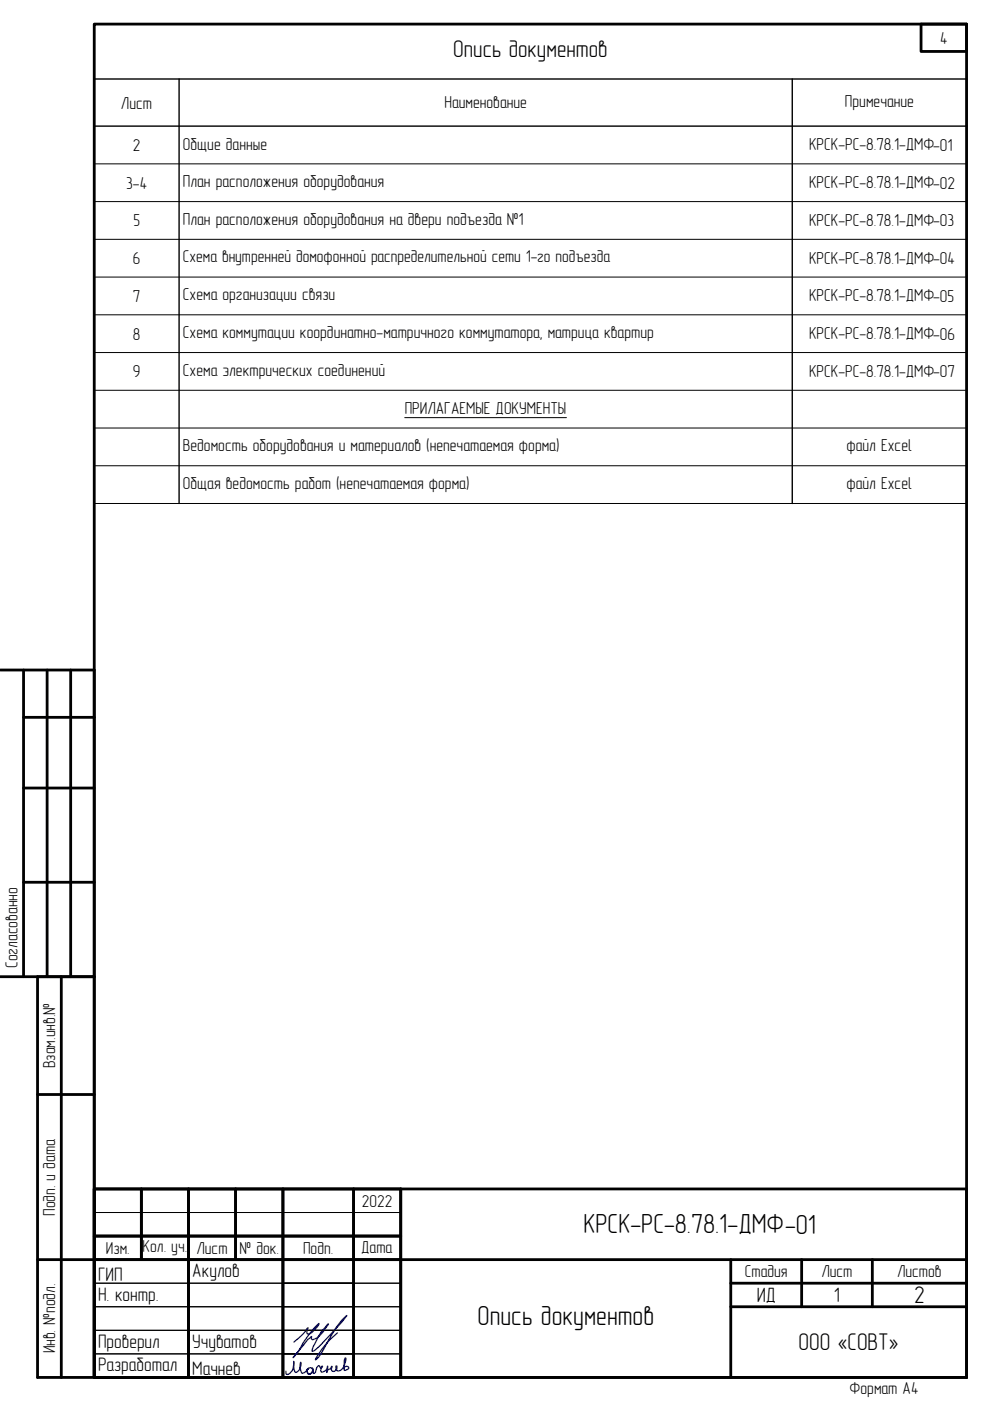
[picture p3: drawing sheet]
<svg xmlns="http://www.w3.org/2000/svg" width="210mm" height="297mm" viewBox="0 0 210 297" stroke-linecap="round" stroke-linejoin="round" font-family="sans-serif">
<g fill="none" stroke="#000" stroke-width=".59">
<path d="M20 5.1h184.9v286.9h-184.9zM0 142.1h20v65h-20M5 142.1v65M5 152.1h15M10 142.1v65M15 142.1v65M5 167.1h15M5 187.1h15M8 207.1h12v84.9h-12zM13 207.1v84.9M8 232.1h12M20 252.1h184.9v39.9h-184.9z"/>
<path d="M30 252.1v15M40 252.1v39.9M50 252.1v15M60 252.1v39.9M75 252.1v39.9M85 252.1v39.9M8 267.1h196.9M20 262.1h65M154.9 272.1h50M154.9 277.1h50M154.9 267.1v24.9M170 267.1v10"/>
<path d="M185 267.1v10"/>
</g>
<path d="M20 252.1h65v39.9h-65zM30 252.1v15M40 252.1v39.9M50 252.1v15M60 252.1v39.9M75 252.1v39.9M20 262.1h65M20 267.1h65" fill="none" stroke="#000" stroke-width=".59"/>
<path d="M20 257.1h65M20 277.1h65M20 272.1h65M20 282.1h65M20 287h65" fill="none" stroke="#000" stroke-width=".21"/>
<!-- layer: 0 -->
<path d="M60 267.1h15v5h-15zM60 272.1h15v5h-15zM60 287h15v5h-15zM60 282.1h15v4.9h-15z" fill="none" stroke="#000" stroke-width=".25"/>
<path d="M71.5 282.6a19.2 19.2 0 0 0-4.5 5.3v.4a5.6 5.6 0 0 0 1.7-2.3 20.9 20.9 0 0 1 4.5-6.8l.3-.2a64.7 64.7 0 0 1-7 7.5h-.3a12.4 12.4 0 0 1 3.4-5.8 7.5 7.5 0 0 1-3.1 3.3h-.2l-.3-.2v-.4l-.7 .6-3.2 3.9 1.1-1.4a17.5 17.5 0 0 1 4.4-5.9 4.4 4.4 0 0 1-2.2 2.3l-.3-.3 .2-1.1a13 13 0 0 1-3 3.1M73.2 289.8l.2-.1a.39 .39 0 0 1 .6 .4l-.6 .4-.3 .1-.2-.2 .1-1.9 .3-.6a3.2 3.2 0 0 1-1.2 2.7l-.4 .1a.71 .71 0 0 1-.4-1.1 .69 .69 0 0 1-.1 .9 .69 .69 0 0 1-.9 0l-.1-.4 .2-.4v.3l-.8 .4-.3 .6 .2-1.4a1.28 1.28 0 0 1-1.3 1.3l-.2-.3 .2-.8 .2-.1-.1 .2-.3 .2-.3-.5a.66 .66 0 0 0-.6 .7l-.2 .6-.4 .3a1 1 0 0 1-.2-1.1 .81 .81 0 0 1-.1 .9 .81 .81 0 0 1-1 .2 .73 .73 0 0 1 0-.9 .73 .73 0 0 1 1-.2 .75 .75 0 0 1 0 .9 .75 .75 0 0 1-.9 .2l-.2-.6 .3-.5-.5 .6-.9 .5a2.23 2.23 0 0 1-.2-2.4 2.06 2.06 0 0 1-1.1 2.2 3.7 3.7 0 0 1-.4-2.3 2.55 2.55 0 0 1-1.4 2.7l-.3-.2v-.5" fill="none" stroke="#00f" stroke-width=".3"/>
<g fill="none" stroke="#000" stroke-width=".21">
<path d="M20 34.7h184.9M204.9 26.7v80.1h-184.9M20 42.7h184.9M20 50.7h184.9M20 58.7h184.9M20 66.7h184.9M20 74.7h184.9M20 82.7h184.9M20 90.7h184.9M20 98.7h184.9M85.8 88.5h34.3M20 257.1h65"/>
<path d="M20 272.1h65M20 277.1h65M20 282.1h65M20 287h65"/>
</g>
<!-- layer: 0 -->
<path d="M195.3 5.1h9.6v5.8h-9.6z" fill="none" stroke="#000" stroke-width=".59"/>
<path d="M38 16.7v90.1M168 16.7v90.1M20 26.7h184.9v-10h-184.9v90.1" fill="none" stroke="#000" stroke-width=".3"/>
<g font-size="5.9">
<text x="123.7" y="261.4">КРСК-РС-8.78.1-ДМФ-01</text>
<text x="101.3" y="281">Опись документов</text>
</g>
<g font-size="5.1">
<text x="96.1" y="12.2">Опись документов</text>
<text x="193.8" y="276.3">2</text>
<text x="169.3" y="286.3">ООО «СОВТ»</text>
</g>
<g font-size="4.4">
<text x="160.4" y="276">ИД</text>
<text x="176.8" y="276">1</text>
</g>
<g font-size="4.1">
<text x="20.8" y="271.6">ГИП</text>
<text x="20.8" y="275.7">Н. контр.</text>
<text x="40.8" y="270.7">Акулов</text>
<text x="20.8" y="285.7">Проверил</text>
<text x="40.8" y="285.7">Учуватов</text>
<text x="20.8" y="290.8">Разработал</text>
<text x="40.8" y="291.5">Мачнев</text>
</g>
<g font-size="3.7">
<text x="199.3" y="9.3">4</text>
<text x="25.7" y="23">Лист</text>
<text x="94.2" y="23">Наименование</text>
<text x="179.2" y="22.6">Примечание</text>
<text x="28.2" y="32">2</text>
<text x="38.8" y="31.8">Общие данные</text>
<text x="171.5" y="31.9">КРСК-РС-8.78.1-ДМФ-01</text>
<text x="26.8" y="40">3-4</text>
<text x="38.8" y="39.7">План расположения оборудования</text>
<text x="171.5" y="39.9">КРСК-РС-8.78.1-ДМФ-02</text>
<text x="28.3" y="48">5</text>
<text x="38.8" y="47.7">План расположения оборудования на двери подъезда №1</text>
<text x="171.5" y="47.9">КРСК-РС-8.78.1-ДМФ-03</text>
<text x="28.2" y="56">6</text>
<text x="171.5" y="55.9">КРСК-РС-8.78.1-ДМФ-04</text>
<text x="28.2" y="64">7</text>
<text x="38.8" y="63.7">Схема организации связи</text>
<text x="171.5" y="63.9">КРСК-РС-8.78.1-ДМФ-05</text>
<text x="28.2" y="72">8</text>
<text x="38.8" y="71.6">Схема коммутации координатно-матричного коммутатора, матрица квартир</text>
<text x="171.5" y="71.9">КРСК-РС-8.78.1-ДМФ-06</text>
<text x="28.2" y="80">9</text>
<text x="38.8" y="79.6">Схема электрических соединений</text>
<text x="171.5" y="79.9">КРСК-РС-8.78.1-ДМФ-07</text>
<text x="85.8" y="87.7">ПРИЛАГАЕМЫЕ ДОКУМЕНТЫ</text>
<text x="38.8" y="95.7">Ведомость оборудования и материалов (непечатаемая форма)</text>
<text x="179.5" y="95.6">файл Excel</text>
<text x="38.8" y="103.7">Общая ведомость работ (непечатаемая форма)</text>
<text x="179.5" y="103.6">файл Excel</text>
<text x="3.7" y="205.3" transform="rotate(-90 3.7 205.3)">Согласованно</text>
<text x="11.7" y="226.5" transform="rotate(-90 11.7 226.5)">Взам.инв.№</text>
<text x="11.7" y="257.8" transform="rotate(-90 11.7 257.8)">Подп. и дата</text>
<text x="76.8" y="255.8">2022</text>
<text x="22.4" y="265.8">Изм.</text>
<text x="30.2" y="265.5">Кол. уч.</text>
<text x="41.7" y="265.8">Лист</text>
<text x="50.8" y="265.8">№ док.</text>
<text x="64.3" y="265.8">Подп.</text>
<text x="76.6" y="265.7">Дата</text>
<text x="157.9" y="270.8">Стадия</text>
<text x="174.2" y="270.8">Лист</text>
<text x="190.2" y="270.8">Листов</text>
<text x="11.7" y="287" transform="rotate(-90 11.7 287)">Инв. №подл.</text>
<text x="180.1" y="295.5">Формат А4</text>
</g>
<text font-size="3.6" x="38.8" y="55.6">Схема внутренней домофонной распределительной сети 1-го подъезда</text>
</svg>
